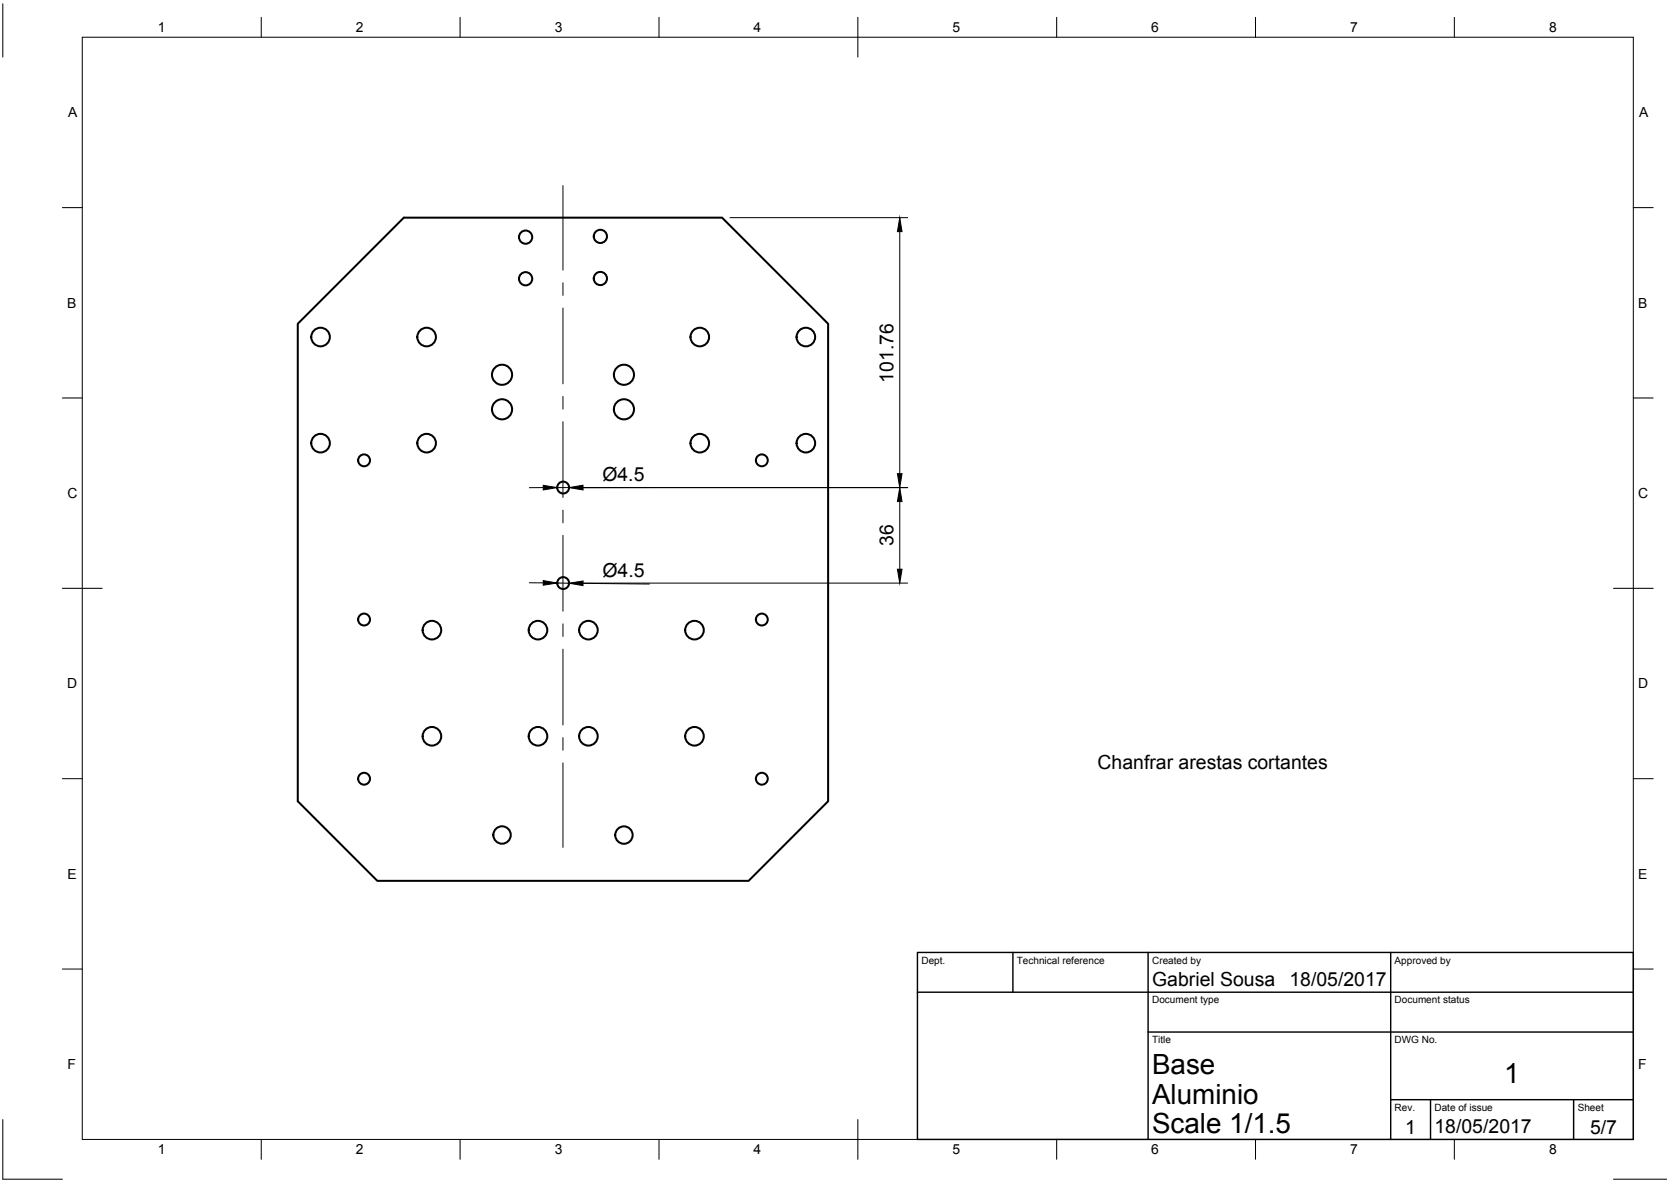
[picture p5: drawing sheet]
<svg xmlns="http://www.w3.org/2000/svg" width="420mm" height="297mm" viewBox="0 0 420 297" stroke-linecap="round" stroke-linejoin="round" font-family="sans-serif">
<!-- layer: Visible -->
<g fill="none" stroke="#000" stroke-width=".51">
<path d="M74.9 81.4l26.6-26.7h80.1l26.6 26.7v120l-20 20h-93.3l-20-20z"/>
<circle cx="132.2" cy="59.6" r="1.66"/>
<circle cx="151" cy="59.4" r="1.66"/>
<circle cx="132.2" cy="70.1" r="1.66"/>
<circle cx="151" cy="70" r="1.66"/>
<circle cx="80.6" cy="84.7" r="2.34"/>
<circle cx="107.3" cy="84.7" r="2.34"/>
<circle cx="126.2" cy="94.2" r="2.53"/>
<circle cx="156.9" cy="94.2" r="2.53"/>
<circle cx="176" cy="84.7" r="2.34"/>
<circle cx="202.6" cy="84.7" r="2.34"/>
<circle cx="80.6" cy="111.4" r="2.34"/>
<circle cx="91.5" cy="115.7" r="1.49"/>
<circle cx="107.3" cy="111.4" r="2.34"/>
<circle cx="126.2" cy="102.9" r="2.53"/>
<circle cx="156.9" cy="102.9" r="2.53"/>
<circle cx="176" cy="111.4" r="2.34"/>
<circle cx="191.6" cy="115.7" r="1.49"/>
<circle cx="202.6" cy="111.4" r="2.34"/>
<circle cx="141.6" cy="122.5" r="1.49"/>
<circle cx="91.5" cy="155.7" r="1.49"/>
<circle cx="108.6" cy="158.4" r="2.34"/>
<circle cx="135.3" cy="158.4" r="2.34"/>
<circle cx="141.6" cy="146.5" r="1.49"/>
<circle cx="148" cy="158.4" r="2.34"/>
<circle cx="174.6" cy="158.4" r="2.34"/>
<circle cx="191.6" cy="155.7" r="1.49"/>
<circle cx="91.5" cy="195.7" r="1.49"/>
<circle cx="108.6" cy="185" r="2.34"/>
<circle cx="135.3" cy="185" r="2.34"/>
<circle cx="148" cy="185" r="2.34"/>
<circle cx="174.6" cy="185" r="2.34"/>
<circle cx="191.6" cy="195.7" r="1.49"/>
<circle cx="126.2" cy="209.8" r="2.19"/>
<circle cx="156.9" cy="209.9" r="2.19"/>
</g>
<!-- layer: Border -->
<g fill="none" stroke="#000" stroke-width=".25">
<path d="M.7 1v13.4M20.7 9.4h390v276.9h-390zM65.7 4.4v5M115.7 4.4v5M165.7 4.4v5M215.7 4.4v10M265.7 4.4v5M315.7 4.4v5M365.7 4.4v5M15.7 52.2h5M410.7 52.2h5M15.7 100h5"/>
<path d="M410.7 100h5M15.7 147.8h10M405.7 147.8h10M15.7 195.7h5M410.7 195.7h5M15.7 243.5h5M410.7 243.5h5M.7 281.3v15h15M65.7 286.3v5M115.7 286.3v5M165.7 286.3v5M215.7 281.3v10"/>
<path d="M265.7 286.3v5M315.7 286.3v5M365.7 286.3v5M405.7 296.3h13.4"/>
</g>
<!-- layer: TitleBlock -->
<path d="M230.7 239.4h180v46.9h-180zM254.7 239.4v9.9M288.7 239.4v46.9M349.7 239.4v46.9M230.7 249.3h180M288.7 259.4h122M349.7 276.4h61M359.7 276.4v9.9M395.7 276.4v9.9" fill="none" stroke="#000" stroke-width=".36"/>
<!-- layer: Center Lines -->
<path d="M141.5 46.6v21.3M141.5 71.1v3.1M141.5 77.4v19.1M141.5 99.6v3.2M141.5 106v19M141.5 128.2v3.2M141.5 134.6v19M141.5 156.8v3.2M141.5 163.1v19.1M141.5 185.4v3.1M141.5 191.7v21.3" fill="none" stroke="#000" stroke-width=".25"/>
<!-- layer: Dimensions -->
<path d="M183.5 54.7h44.7M226.2 58.2v60.8M136.6 122.5l-3.5 .1M140.1 122.5h3M143.6 122.5h84.6M226.2 126v17M133.1 146.5h3.5M140.1 146.5l3 .1M143.6 146.5h84.6M146.6 146.6l16.7 .2" fill="none" stroke="#000" stroke-width=".25"/>
<path d="M226.2 54.7l.6 3.5h-1.2zM225.6 119h1.2l-.6 3.5zM136.6 122l3.5 .5-3.5 .6zM143.1 122.5l3.5-.6v1.2zM226.2 122.5l.6 3.5h-1.2zM136.6 145.9l3.5 .6-3.5 .6zM143.1 146.6l3.5-.6v1.2zM225.6 143h1.2l-.6 3.5z" fill="#000" stroke="#000" stroke-width=".25"/>
<g font-size="7">
<text x="289.7" y="269.9">Base</text>
<text x="378.2" y="272.2">1</text>
<text x="289.7" y="277.3">Aluminio</text>
<text x="289.7" y="284.8">Scale 1/1.5</text>
</g>
<g font-size="4.9">
<text x="224.7" y="96.2" transform="rotate(-90 224.7 96.2)">101.76</text>
<text x="151.5" y="120.8">Ø4.5</text>
<text x="224.7" y="137.3" transform="rotate(-90 224.7 137.3)">36</text>
<text x="151.5" y="144.9" transform="rotate(1 151.5 144.9)">Ø4.5</text>
<text x="276" y="193.3">Chanfrar arestas cortantes</text>
<text x="289.7" y="247.8">Gabriel Sousa</text>
<text x="324.2" y="247.8">18/05/2017</text>
<text x="353.3" y="285">1</text>
<text x="360.7" y="284.8">18/05/2017</text>
<text x="399.8" y="285">5/7</text>
</g>
<g font-size="3.5">
<text x="39.7" y="8.1">1</text>
<text x="89.5" y="8.1">2</text>
<text x="139.5" y="8.1">3</text>
<text x="189.4" y="8.1">4</text>
<text x="239.5" y="8.1">5</text>
<text x="289.4" y="8.1">6</text>
<text x="339.5" y="8.1">7</text>
<text x="389.5" y="8.1">8</text>
<text x="17.1" y="29.5">A</text>
<text x="412.1" y="29.5">A</text>
<text x="16.9" y="77.3">B</text>
<text x="411.9" y="77.3">B</text>
<text x="16.9" y="125.2">C</text>
<text x="411.9" y="125.2">C</text>
<text x="16.9" y="173">D</text>
<text x="411.9" y="173">D</text>
<text x="16.9" y="220.9">E</text>
<text x="411.9" y="220.9">E</text>
<text x="16.9" y="268.7">F</text>
<text x="411.9" y="268.7">F</text>
<text x="39.7" y="290.1">1</text>
<text x="89.5" y="290.1">2</text>
<text x="139.5" y="290.1">3</text>
<text x="189.4" y="290.1">4</text>
<text x="239.5" y="290.1">5</text>
<text x="289.4" y="290.1">6</text>
<text x="339.5" y="290.1">7</text>
<text x="389.5" y="290.1">8</text>
</g>
<g font-size="2.5">
<text x="231.7" y="242.1">Dept.</text>
<text x="255.7" y="242.1">Technical reference</text>
<text x="289.7" y="242.1">Created by</text>
<text x="350.7" y="242.1">Approved by</text>
<text x="289.7" y="252.1">Document type</text>
<text x="350.7" y="252.1">Document status</text>
<text x="289.7" y="262.1">Title</text>
<text x="350.7" y="262.1">DWG No.</text>
<text x="350.7" y="279.1">Rev.</text>
<text x="360.7" y="279.1">Date of issue</text>
<text x="396.7" y="279.1">Sheet</text>
</g>
</svg>
